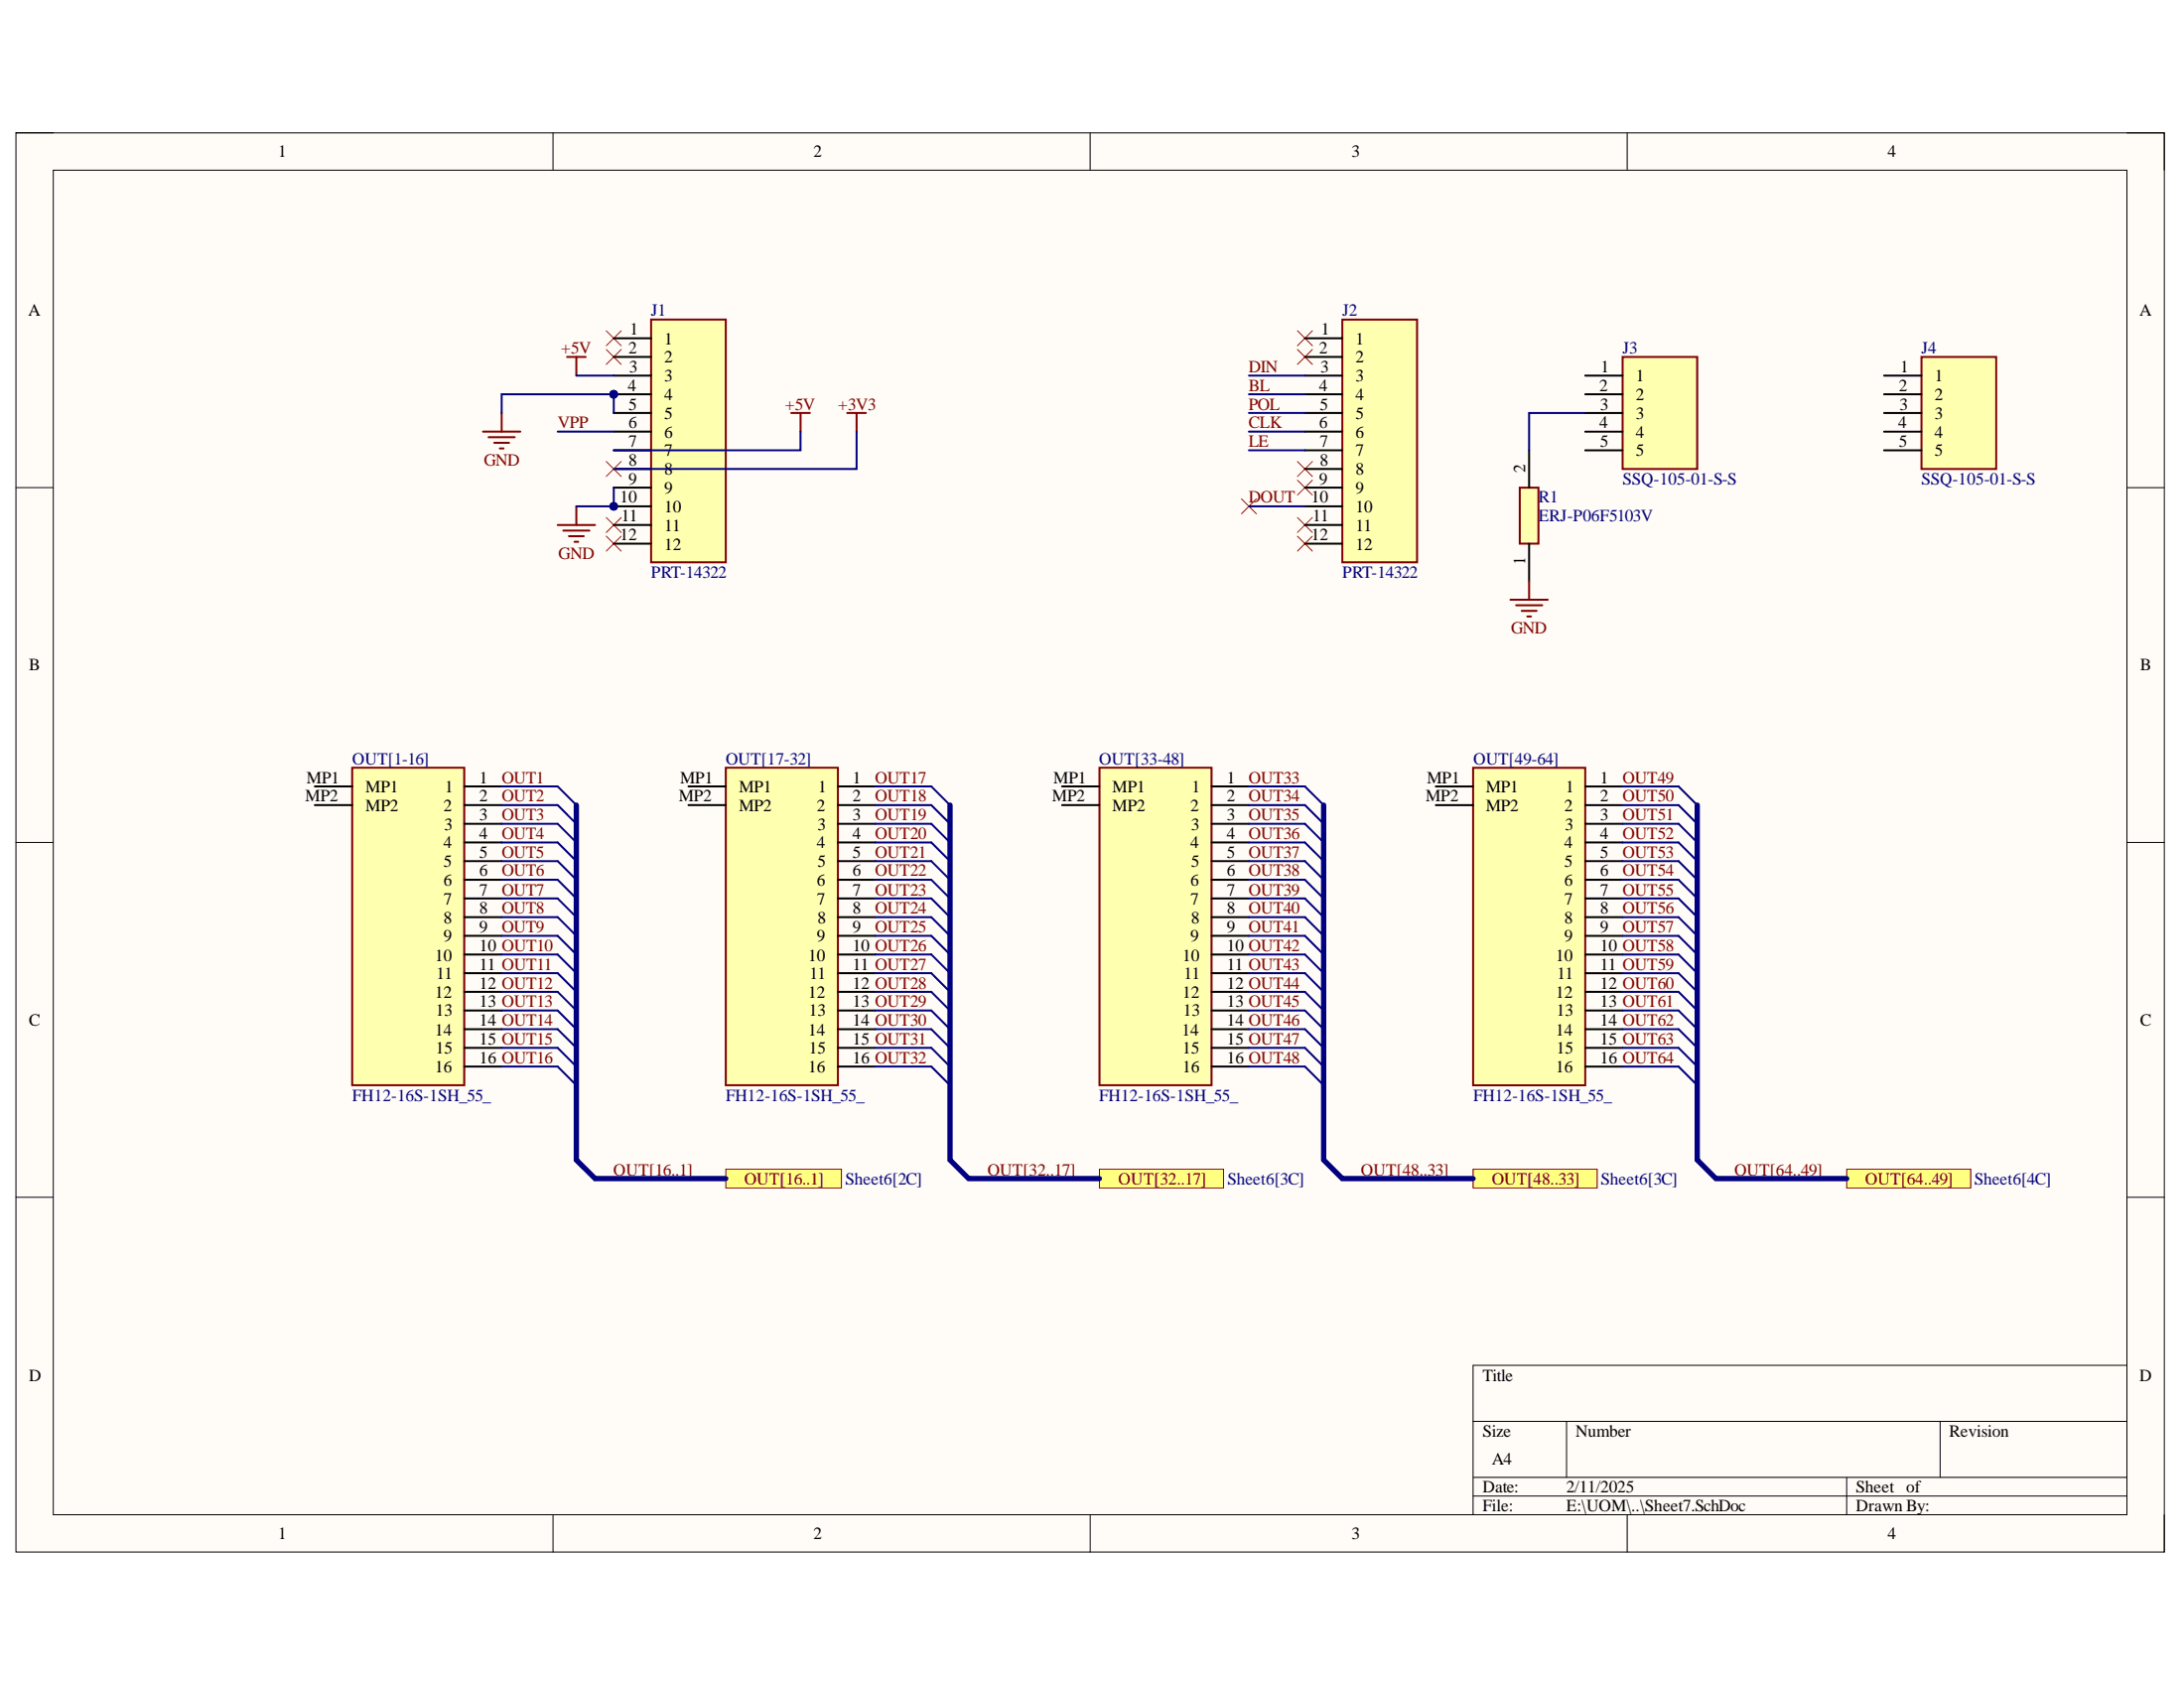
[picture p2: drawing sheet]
# Altium project Switching_PCB.PrjPcb
1 sheet, 9 parts. Net scope: global (net labels, ports and power ports of the same name join across sheets).
Board file: Switching_PCb.PcbDoc

## Sheet Sheet7.SchDoc
size A4; SheetNumber: 2; SheetTotal: 2

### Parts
J1  PRT-14322  [RHDR12W87P0X254_1X12_3103X250X865P]
J2  PRT-14322  [RHDR12W87P0X254_1X12_3103X250X865P]
J3  SSQ-105-01-S-S  [RHDR5W64P254_1X5_1321X241X851P]
J4  SSQ-105-01-S-S  [RHDR5W64P254_1X5_1321X241X851P]
OUT[1-16]  FH12-16S-1SH_55_  [FH1216S1SH55]
OUT[17-32]  FH12-16S-1SH_55_  [FH1216S1SH55]
OUT[33-48]  FH12-16S-1SH_55_  [FH1216S1SH55]
OUT[49-64]  FH12-16S-1SH_55_  [FH1216S1SH55]
R1  ERJ-P06F5103V  [ERJP06D1000V]

### Ports
OUT[16..1] (see Sheet6[2C]), OUT[32..17] (see Sheet6[3C]), OUT[48..33] (see Sheet6[3C]), OUT[64..49] (see Sheet6[4C])

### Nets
+3V3: J1.8
+5V: J1.3 J1.7
GND: J1.4 J1.5 J1.9 J1.10 R1.1
BL: J2.4
CLK: J2.6
DIN: J2.3
DOUT: J2.10
LE: J2.7
OUT1: OUT[1-16].1
OUT2: OUT[1-16].2
OUT3: OUT[1-16].3
OUT4: OUT[1-16].4
OUT5: OUT[1-16].5
OUT6: OUT[1-16].6
OUT7: OUT[1-16].7
OUT8: OUT[1-16].8
OUT9: OUT[1-16].9
OUT10: OUT[1-16].10
OUT11: OUT[1-16].11
OUT12: OUT[1-16].12
OUT13: OUT[1-16].13
OUT14: OUT[1-16].14
OUT15: OUT[1-16].15
OUT16: OUT[1-16].16
OUT17: OUT[17-32].1
OUT18: OUT[17-32].2
OUT19: OUT[17-32].3
OUT20: OUT[17-32].4
OUT21: OUT[17-32].5
OUT22: OUT[17-32].6
OUT23: OUT[17-32].7
OUT24: OUT[17-32].8
OUT25: OUT[17-32].9
OUT26: OUT[17-32].10
OUT27: OUT[17-32].11
OUT28: OUT[17-32].12
OUT29: OUT[17-32].13
OUT30: OUT[17-32].14
OUT31: OUT[17-32].15
OUT32: OUT[17-32].16
OUT33: OUT[33-48].1
OUT34: OUT[33-48].2
OUT35: OUT[33-48].3
OUT36: OUT[33-48].4
OUT37: OUT[33-48].5
OUT38: OUT[33-48].6
OUT39: OUT[33-48].7
OUT40: OUT[33-48].8
OUT41: OUT[33-48].9
OUT42: OUT[33-48].10
OUT43: OUT[33-48].11
OUT44: OUT[33-48].12
OUT45: OUT[33-48].13
OUT46: OUT[33-48].14
OUT47: OUT[33-48].15
OUT48: OUT[33-48].16
OUT49: OUT[49-64].1
OUT50: OUT[49-64].2
OUT51: OUT[49-64].3
OUT52: OUT[49-64].4
OUT53: OUT[49-64].5
OUT54: OUT[49-64].6
OUT55: OUT[49-64].7
OUT56: OUT[49-64].8
OUT57: OUT[49-64].9
OUT58: OUT[49-64].10
OUT59: OUT[49-64].11
OUT60: OUT[49-64].12
OUT61: OUT[49-64].13
OUT62: OUT[49-64].14
OUT63: OUT[49-64].15
OUT64: OUT[49-64].16
POL: J2.5
VPP: J1.6
NetJ3_3: J3.3 R1.2

Not connected (* = marked no-connect by the designer): J1 1* 2* 11* 12*; J2 1* 2* 8* 9* 11* 12*; J3 1 2 4 5; J4 1 2 3 4 5; OUT[1-16] MP1 MP2; OUT[17-32] MP1 MP2; OUT[33-48] MP1 MP2; OUT[49-64] MP1 MP2

### Buses and harness runs
bus OUT[16..1] = port OUT[16..1]
bus OUT[32..17] = port OUT[32..17]
bus OUT[48..33] = port OUT[48..33]
bus OUT[64..49] = port OUT[64..49]
